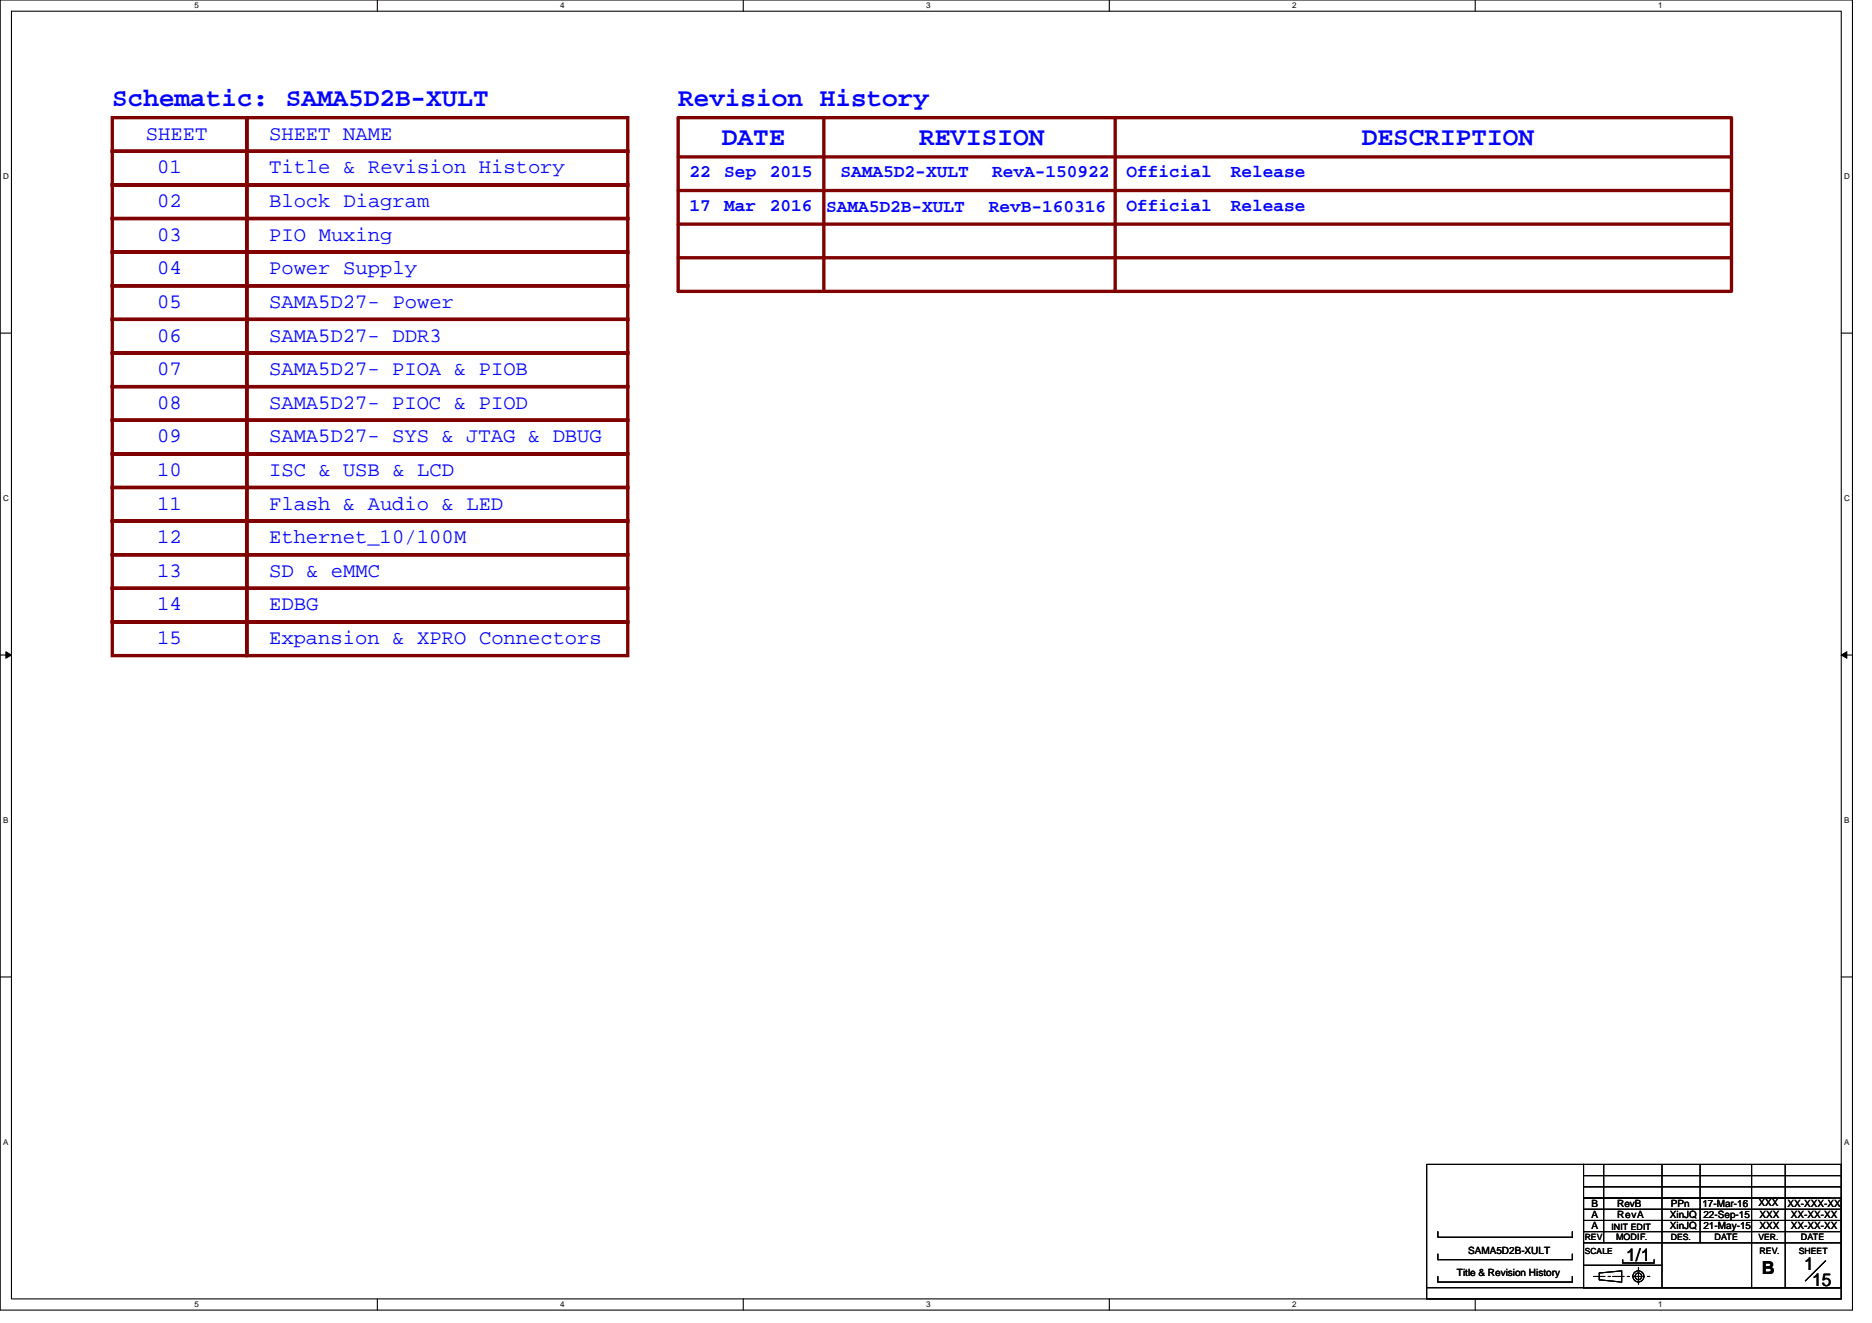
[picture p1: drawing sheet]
<svg xmlns="http://www.w3.org/2000/svg" width="297mm" height="210mm" viewBox="0 0 297 210" stroke-linecap="round" stroke-linejoin="round" font-family="sans-serif">
<path d="M0 0h293.9v207.9h-293.9zM1.8 1.8h290.4v204.3h-290.4z" fill="none" stroke="#000" stroke-width=".17"/>
<g fill="#fff">
<path d="M30.8 .2h.7v1.4h-.7z"/>
<path d="M30.8 206.3h.7v1.4h-.7z"/>
</g>
<path d="M59.9 0v1.8M59.9 206.1v1.8" fill="none" stroke="#000" stroke-width=".17"/>
<g fill="#fff">
<path d="M88.9 .2h.7v1.4h-.7z"/>
<path d="M88.9 206.3h.7v1.4h-.7z"/>
</g>
<path d="M117.9 0v1.8M117.9 206.1v1.8" fill="none" stroke="#000" stroke-width=".17"/>
<g fill="#fff">
<path d="M147 .2h.7v1.4h-.7z"/>
<path d="M147 206.3h.7v1.4h-.7z"/>
</g>
<path d="M176 0v1.8M176 206.1v1.8" fill="none" stroke="#000" stroke-width=".17"/>
<g fill="#fff">
<path d="M205 .2h.7v1.4h-.7z"/>
<path d="M205 206.3h.7v1.4h-.7z"/>
</g>
<path d="M234.1 0v1.8M234.1 206.1v1.8" fill="none" stroke="#000" stroke-width=".17"/>
<g fill="#fff">
<path d="M263.1 .2h.7v1.4h-.7z"/>
<path d="M263.1 206.3h.7v1.4h-.7z"/>
<path d="M.5 27.3h.9v1.4h-.9z"/>
<path d="M292.6 27.3h.9v1.4h-.9z"/>
<path d="M.5 78.4h.9v1.4h-.9z"/>
<path d="M292.6 78.4h.9v1.4h-.9z"/>
</g>
<path d="M0 52.9h1.8M292.2 52.9h1.7" fill="none" stroke="#000" stroke-width=".17"/>
<g fill="#fff">
<path d="M.5 129.5h.8v1.4h-.8z"/>
<path d="M292.6 129.5h.9v1.4h-.9z"/>
</g>
<path d="M0 103.9h1.8M292.2 103.9h1.7" fill="none" stroke="#000" stroke-width=".17"/>
<path d="M.9 103.4l.9 .5-.9 .5zM292.2 103.9l.8-.5v1z" fill="#000" stroke="#000" stroke-width=".16"/>
<g fill="#fff">
<path d="M.5 180.5h.8v1.4h-.8z"/>
<path d="M292.6 180.5h.9v1.4h-.9z"/>
</g>
<g fill="none" stroke="#000" stroke-width=".17">
<path d="M0 155h1.8M292.2 155h1.7M228.2 199v.9h21.3v-.9M228.2 195.4v.9h21.3v-.9M251.3 186.5h40.9M251.3 193.6h40.7M251.3 191.9h40.7M251.3 190.1h39.1M251.3 188.3h40.9M251.3 197.2h40.9M251.3 184.7h-24.9v19.6M251.3 195.4h40.9"/>
<path d="M251.3 184.7h40.9v19.6h-40.9zM251.3 190.1h40.9v14.2h-40.9zM254.5 184.7v12.5M257.5 199.9v.5h5v-.5M263.7 184.7v19.6M269.8 184.7v12.5M277.9 184.7v19.6M283.3 184.7v19.6M226.4 204.3h65.8v1.8h-65.8zM228.2 202.5v.9h21.3v-.9M251.3 200.7h12.4M252.9 202.5h1.8"/>
<path d="M253.8 202l3.5-.4v1.8l-3.5-.3zM255.2 202.5h.3M255.9 202.5h1.8M258.2 202.5h.4M259.1 202.5h1.8M260 201.1v.3M260 202v1.8M261.4 202.5h.4M289.7 200l-3.2 3.2"/>
<circle cx="260" cy="202.5" r=".53"/>
<circle cx="260" cy="202.5" r=".88"/>
</g>
<g fill="none" stroke="#800000" stroke-width=".53">
<path d="M17.8 18.7h21.4v5.3h-21.4zM39.2 18.7h60.4v5.3h-60.4zM130.7 18.7v27.5M177 18.7v27.5M274.6 18.7h-167v27.5h167M274.7 18.7v27.5M17.8 24h21.4v5.3h-21.4zM17.8 34.7h21.4v5.3h-21.4zM17.8 29.3h21.4v5.4h-21.4zM39.2 34.7h60.4v5.3h-60.4zM39.2 29.3h60.4v5.4h-60.4zM39.2 24h60.4v5.3h-60.4z"/>
<path d="M107.6 24.9h167M107.6 35.6h167M107.6 30.2h167M17.8 50.7h21.4v5.3h-21.4zM17.8 45.3h21.4v5.4h-21.4zM17.8 40h21.4v5.3h-21.4zM17.8 56h21.4v5.3h-21.4zM39.2 50.7h60.4v5.3h-60.4zM39.2 45.3h60.4v5.4h-60.4zM39.2 40h60.4v5.3h-60.4zM39.2 56h60.4v5.3h-60.4zM107.6 40.9h167"/>
<path d="M17.8 66.7h21.4v5.3h-21.4zM17.8 61.3h21.4v5.4h-21.4zM17.8 77.3h21.4v5.4h-21.4zM17.8 72h21.4v5.3h-21.4zM39.2 61.3h60.4v5.4h-60.4zM39.2 77.3h60.4v5.4h-60.4zM39.2 72h60.4v5.3h-60.4zM39.2 66.7h60.4v5.3h-60.4zM17.8 98.7h21.4v5.3h-21.4zM17.8 93.3h21.4v5.4h-21.4zM17.8 88h21.4v5.3h-21.4zM17.8 82.7h21.4v5.3h-21.4z"/>
<path d="M39.2 88h60.4v5.3h-60.4zM39.2 82.7h60.4v5.3h-60.4zM39.2 98.7h60.4v5.3h-60.4zM39.2 93.3h60.4v5.4h-60.4z"/>
</g>
<g font-size="4.1" fill="#00f">
<text x="17.8" y="16.8">Schematic: SAMA5D2B-XULT</text>
<text x="107.6" y="16.8">Revision History</text>
<text x="114.6" y="23">DATE</text>
<text x="145.8" y="23">REVISION</text>
<text x="216.1" y="23">DESCRIPTION</text>
</g>
<g font-size="3.3" fill="#00f">
<text x="23.2" y="22.2">SHEET</text>
<text x="42.7" y="22.2">SHEET NAME</text>
<text x="24.9" y="27.5">01</text>
<text x="42.7" y="27.5">Title &amp; Revision History</text>
<text x="24.9" y="32.9">02</text>
<text x="42.7" y="32.8">Block Diagram</text>
<text x="24.9" y="38.2">03</text>
<text x="42.7" y="38.2">PIO Muxing</text>
<text x="24.9" y="43.5">04</text>
<text x="42.7" y="43.5">Power Supply</text>
<text x="24.9" y="48.9">05</text>
<text x="42.7" y="48.9">SAMA5D27- Power</text>
<text x="24.9" y="59.5">07</text>
<text x="24.9" y="54.2">06</text>
<text x="42.7" y="59.5">SAMA5D27- PIOA &amp; PIOB</text>
<text x="42.7" y="54.2">SAMA5D27- DDR3</text>
<text x="24.9" y="64.9">08</text>
<text x="42.7" y="64.9">SAMA5D27- PIOC &amp; PIOD</text>
<text x="24.9" y="70.2">09</text>
<text x="42.7" y="70.2">SAMA5D27- SYS &amp; JTAG &amp; DBUG</text>
<text x="24.9" y="75.5">10</text>
<text x="42.7" y="75.5">ISC &amp; USB &amp; LCD</text>
<text x="24.9" y="80.9">11</text>
<text x="42.7" y="80.9">Flash &amp; Audio &amp; LED</text>
<text x="24.9" y="86.2">12</text>
<text x="42.7" y="86.2">Ethernet_10/100M</text>
<text x="24.9" y="91.5">13</text>
<text x="42.7" y="91.5">SD &amp; eMMC</text>
<text x="24.9" y="96.9">14</text>
<text x="42.7" y="96.9">EDBG</text>
<text x="24.9" y="102.2">15</text>
<text x="42.7" y="102.2">Expansion &amp; XPRO Connectors</text>
</g>
<g font-size="2.8" fill="#00f">
<text x="109.4" y="28.1">22</text>
<text x="114.9" y="28.1">Sep</text>
<text x="122.2" y="28.1">2015</text>
<text x="133.4" y="28.1">SAMA5D2-XULT</text>
<text x="157.4" y="28.1">RevA-150922</text>
<text x="178.7" y="28.1">Official</text>
<text x="195.3" y="28.1">Release</text>
<text x="109.4" y="33.5">17</text>
<text x="114.9" y="33.5">Mar</text>
<text x="122.2" y="33.5">2016</text>
<text x="131.1" y="33.6">SAMA5D2B-XULT</text>
<text x="156.9" y="33.6">RevB-160316</text>
<text x="178.7" y="33.5">Official</text>
<text x="195.3" y="33.5">Release</text>
</g>
<g font-size="2.8">
<text x="258" y="200">1/1</text>
<text x="279.5" y="202.1">B</text>
<text x="286.3" y="201.5">1</text>
<text x="287.5" y="204">15</text>
</g>
<g font-size="1.6">
<text x="252.5" y="191.5">B</text>
<text x="256.6" y="191.5">RevB</text>
<text x="265.1" y="191.5">PPn</text>
<text x="270.1" y="191.5">17-Mar-16</text>
<text x="279" y="191.3">XXX</text>
<text x="283.6" y="191.5">XX-XXX-XX</text>
<text x="252.5" y="195.1">A</text>
<text x="252.5" y="193.3">A</text>
<text x="256.6" y="193.3">RevA</text>
<text x="265" y="195.1">XinJQ</text>
<text x="265" y="193.3">XinJQ 22-Sep-15</text>
<text x="270.3" y="195.1">21-May-15</text>
<text x="279.2" y="193.3">XXX</text>
<text x="279.2" y="195.1">XXX</text>
<text x="284.2" y="193.3">XX-XX-XX</text>
<text x="284.2" y="195.1">XX-XX-XX</text>
<text x="231.2" y="202.5">Title &amp; Revision History</text>
<text x="233" y="198.9">SAMA5D2B-XULT</text>
</g>
<g font-size="1.4">
<text x="251.5" y="196.7">REV</text>
<text x="255.7" y="195.1">INIT EDIT</text>
<text x="256.4" y="196.7">MODIF.</text>
<text x="265.1" y="196.7">DES.</text>
<text x="272.1" y="196.7">DATE</text>
<text x="279" y="196.7">VER.</text>
<text x="285.8" y="196.7">DATE</text>
<text x="279.2" y="199">REV.</text>
<text x="285.4" y="199">SHEET</text>
</g>
<g font-size="1.3">
<text x="30.8" y="1.3">5</text>
<text x="88.9" y="1.3">4</text>
<text x="147" y="1.3">3</text>
<text x="205" y="1.3">2</text>
<text x="263.1" y="1.3">1</text>
<text x=".5" y="28.4">D</text>
<text x="292.6" y="28.4">D</text>
<text x=".5" y="79.5">C</text>
<text x="292.6" y="79.5">C</text>
<text x=".5" y="130.6">B</text>
<text x="292.6" y="130.6">B</text>
<text x=".5" y="181.7">A</text>
<text x="292.6" y="181.7">A</text>
<text x="251.5" y="198.9">SCALE</text>
<text x="30.8" y="207.4">5</text>
<text x="88.9" y="207.4">4</text>
<text x="147" y="207.4">3</text>
<text x="205" y="207.4">2</text>
<text x="263.1" y="207.4">1</text>
</g>
</svg>
